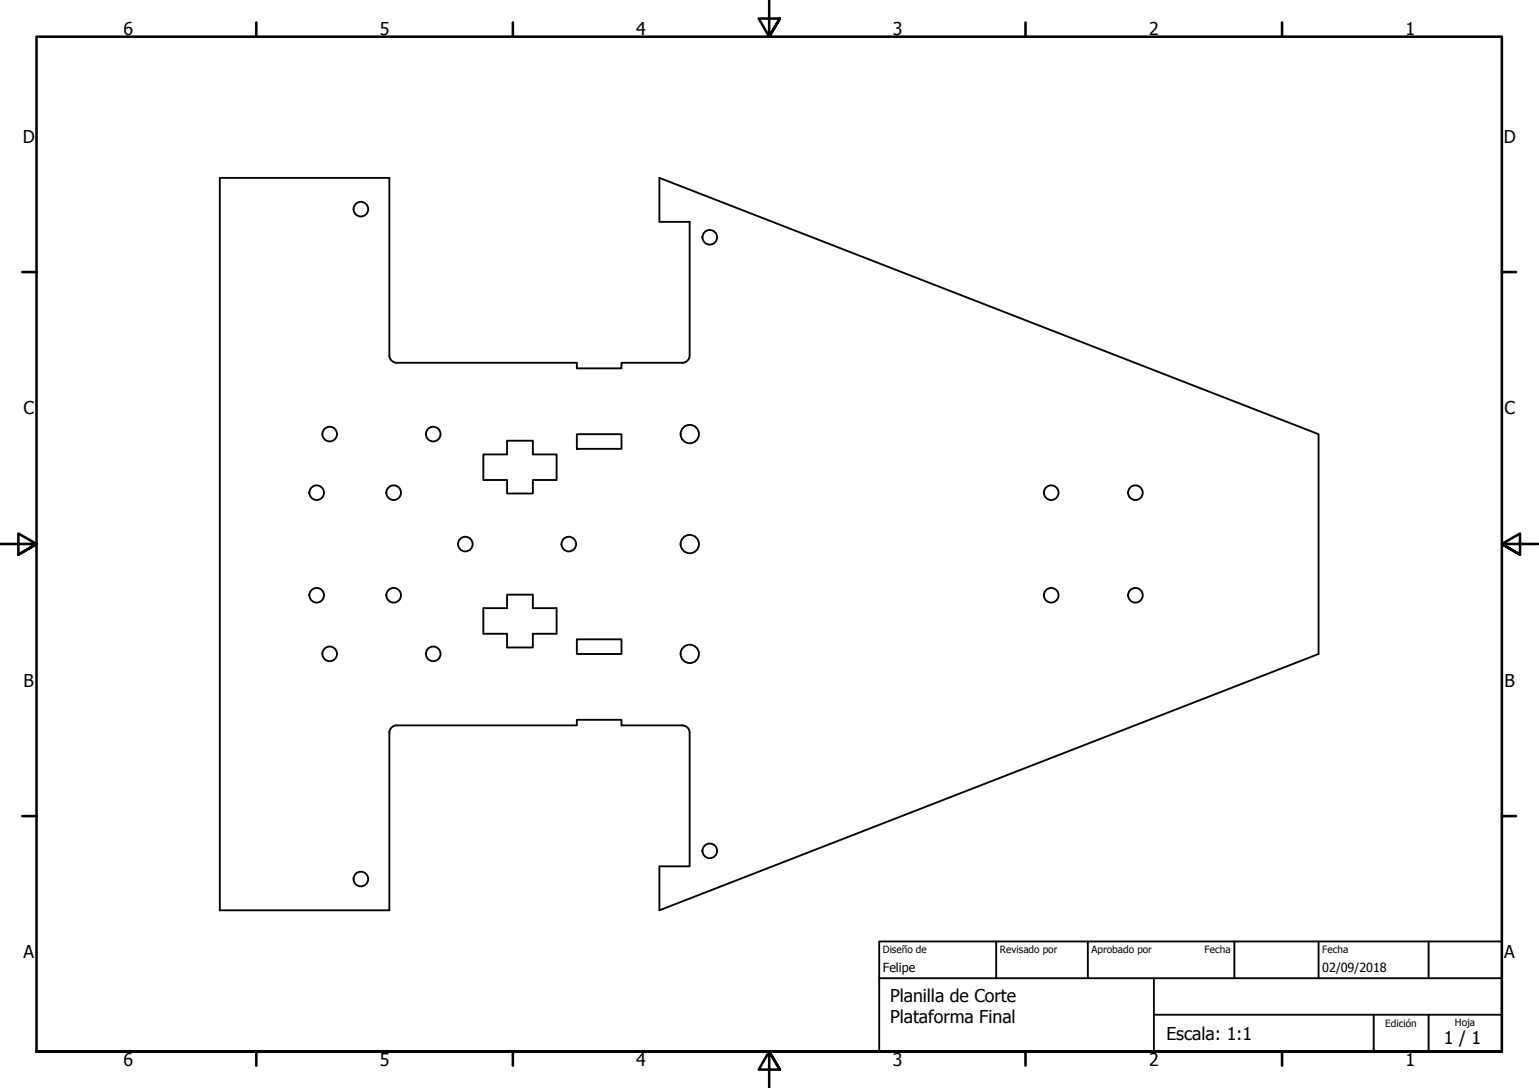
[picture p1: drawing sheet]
<svg xmlns="http://www.w3.org/2000/svg" width="420mm" height="297mm" viewBox="0 0 420 297" stroke-linecap="round" stroke-linejoin="round" font-family="sans-serif">
<!-- layer: Visible (ISO) -->
<g fill="none" stroke="#000" stroke-width=".51">
<path d="M106.3 97a2 2 0 0 0 2 2h49.2v1.6h12.2v-1.6h16.6M106.3 97v-48.4h-46.3v199.9h46.3v-48.5M188.3 97v-36.4h-8.3v-12l180 69.9v60l-180 70v-12h8.3v-36.5M188.3 97a2 2 0 0 1-2 2M157.5 118.5h12.2v4h-12.2zM132 124.1h6.4v-3.8h7.1v3.8h6.5v6.9h-6.5v3.7h-7.1v-3.7h-6.4zM132 166h6.4v-3.6h7.1v3.6h6.5v7h-6.5v3.8h-7.1v-3.8h-6.4zM157.5 174.5h12.2v4h-12.2zM186.3 198a2 2 0 0 1 2 2M186.3 198h-16.6v-1.5h-12.2v1.5h-49.2a2 2 0 0 0-2 2"/>
<circle cx="98.5" cy="57.1" r="2"/>
<circle cx="193.8" cy="64.8" r="2"/>
<circle cx="90" cy="118.5" r="2"/>
<circle cx="118.3" cy="118.5" r="2"/>
<circle cx="188.3" cy="118.5" r="2.51"/>
<circle cx="86.5" cy="134.5" r="2"/>
<circle cx="107.5" cy="134.5" r="2"/>
<circle cx="287" cy="134.5" r="2"/>
<circle cx="310" cy="134.5" r="2"/>
<circle cx="127" cy="148.5" r="2"/>
<circle cx="155.3" cy="148.5" r="2"/>
<circle cx="188.3" cy="148.5" r="2.51"/>
<circle cx="86.5" cy="162.5" r="2"/>
<circle cx="90" cy="178.5" r="2"/>
<circle cx="107.5" cy="162.5" r="2"/>
<circle cx="118.3" cy="178.5" r="2"/>
<circle cx="188.3" cy="178.5" r="2.51"/>
<circle cx="287" cy="162.5" r="2"/>
<circle cx="310" cy="162.5" r="2"/>
<circle cx="98.5" cy="240" r="2"/>
<circle cx="193.8" cy="232.3" r="2"/>
</g>
<!-- layer: Borde (ISO) -->
<g fill="none" stroke="#000" stroke-width=".7">
<path d="M70 6.1v3.9M140 6.1v3.9M210 0v10l-2.9-4.9h5.8l-2.9 4.9 2.9-4.9M280 6.1v3.9M350 6.1v3.9M6.1 74.3h3.9M410 74.3h3.9M0 148.5h10l-5-2.8v5.7l5-2.9-5 2.9M420 148.5h-10l5-2.8v5.7l-5-2.9 5 2.9M6.1 222.8h3.9M410 222.8h3.9M10 287.1v-277.1h400v277.1h-400h400"/>
<path d="M70 287.1v3.8M140 287.1v3.8M212.9 292l-2.9-4.9 2.9 4.9h-5.8l2.9-4.9v9.9M280 287.1v3.8M350 287.1v3.8"/>
</g>
<path d="M240 257h170v30.1h-170zM272 257v10.1M297 257v10.1M337 257v10.1M360 257v10.1M390 257v10.1M240 267.1h170M315 277h95M315 267.1v20M375 277v10.1M390 277v10.1" fill="none" stroke="#000" stroke-width=".51"/>
<g font-size="4.8">
<text x="33.7" y="9.6">6</text>
<text x="103.7" y="9.6">5</text>
<text x="173.7" y="9.6">4</text>
<text x="243.7" y="9.6">3</text>
<text x="313.7" y="9.6">2</text>
<text x="383.7" y="9.6">1</text>
<text x="6.2" y="38.9">D</text>
<text x="410.5" y="38.9">D</text>
<text x="6.4" y="113.1">C</text>
<text x="410.7" y="113.1">C</text>
<text x="6.4" y="187.4">B</text>
<text x="410.7" y="187.4">B</text>
<text x="6.4" y="261.7">A</text>
<text x="410.7" y="261.7">A</text>
<text x="243" y="273.5">Planilla de Corte</text>
<text x="243" y="279.3">Plataforma Final</text>
<text x="318.5" y="283.9">Escala: 1:1</text>
<text x="394.2" y="285">1 / 1</text>
<text x="33.7" y="290.9">6</text>
<text x="103.7" y="290.9">5</text>
<text x="173.7" y="290.9">4</text>
<text x="243.7" y="290.9">3</text>
<text x="313.7" y="290.9">2</text>
<text x="383.7" y="290.9">1</text>
</g>
<g font-size="3.4">
<text x="241" y="265.4">Felipe</text>
<text x="361" y="265.5">02/09/2018</text>
</g>
<g font-size="2.7">
<text x="241" y="260.2">Diseño de</text>
<text x="273" y="260.1">Revisado por</text>
<text x="298" y="260.1">Aprobado por</text>
<text x="328.9" y="260.1">Fecha</text>
<text x="361" y="260.1">Fecha</text>
<text x="378.2" y="280.3">Edición</text>
<text x="397.2" y="280">Hoja</text>
</g>
</svg>
